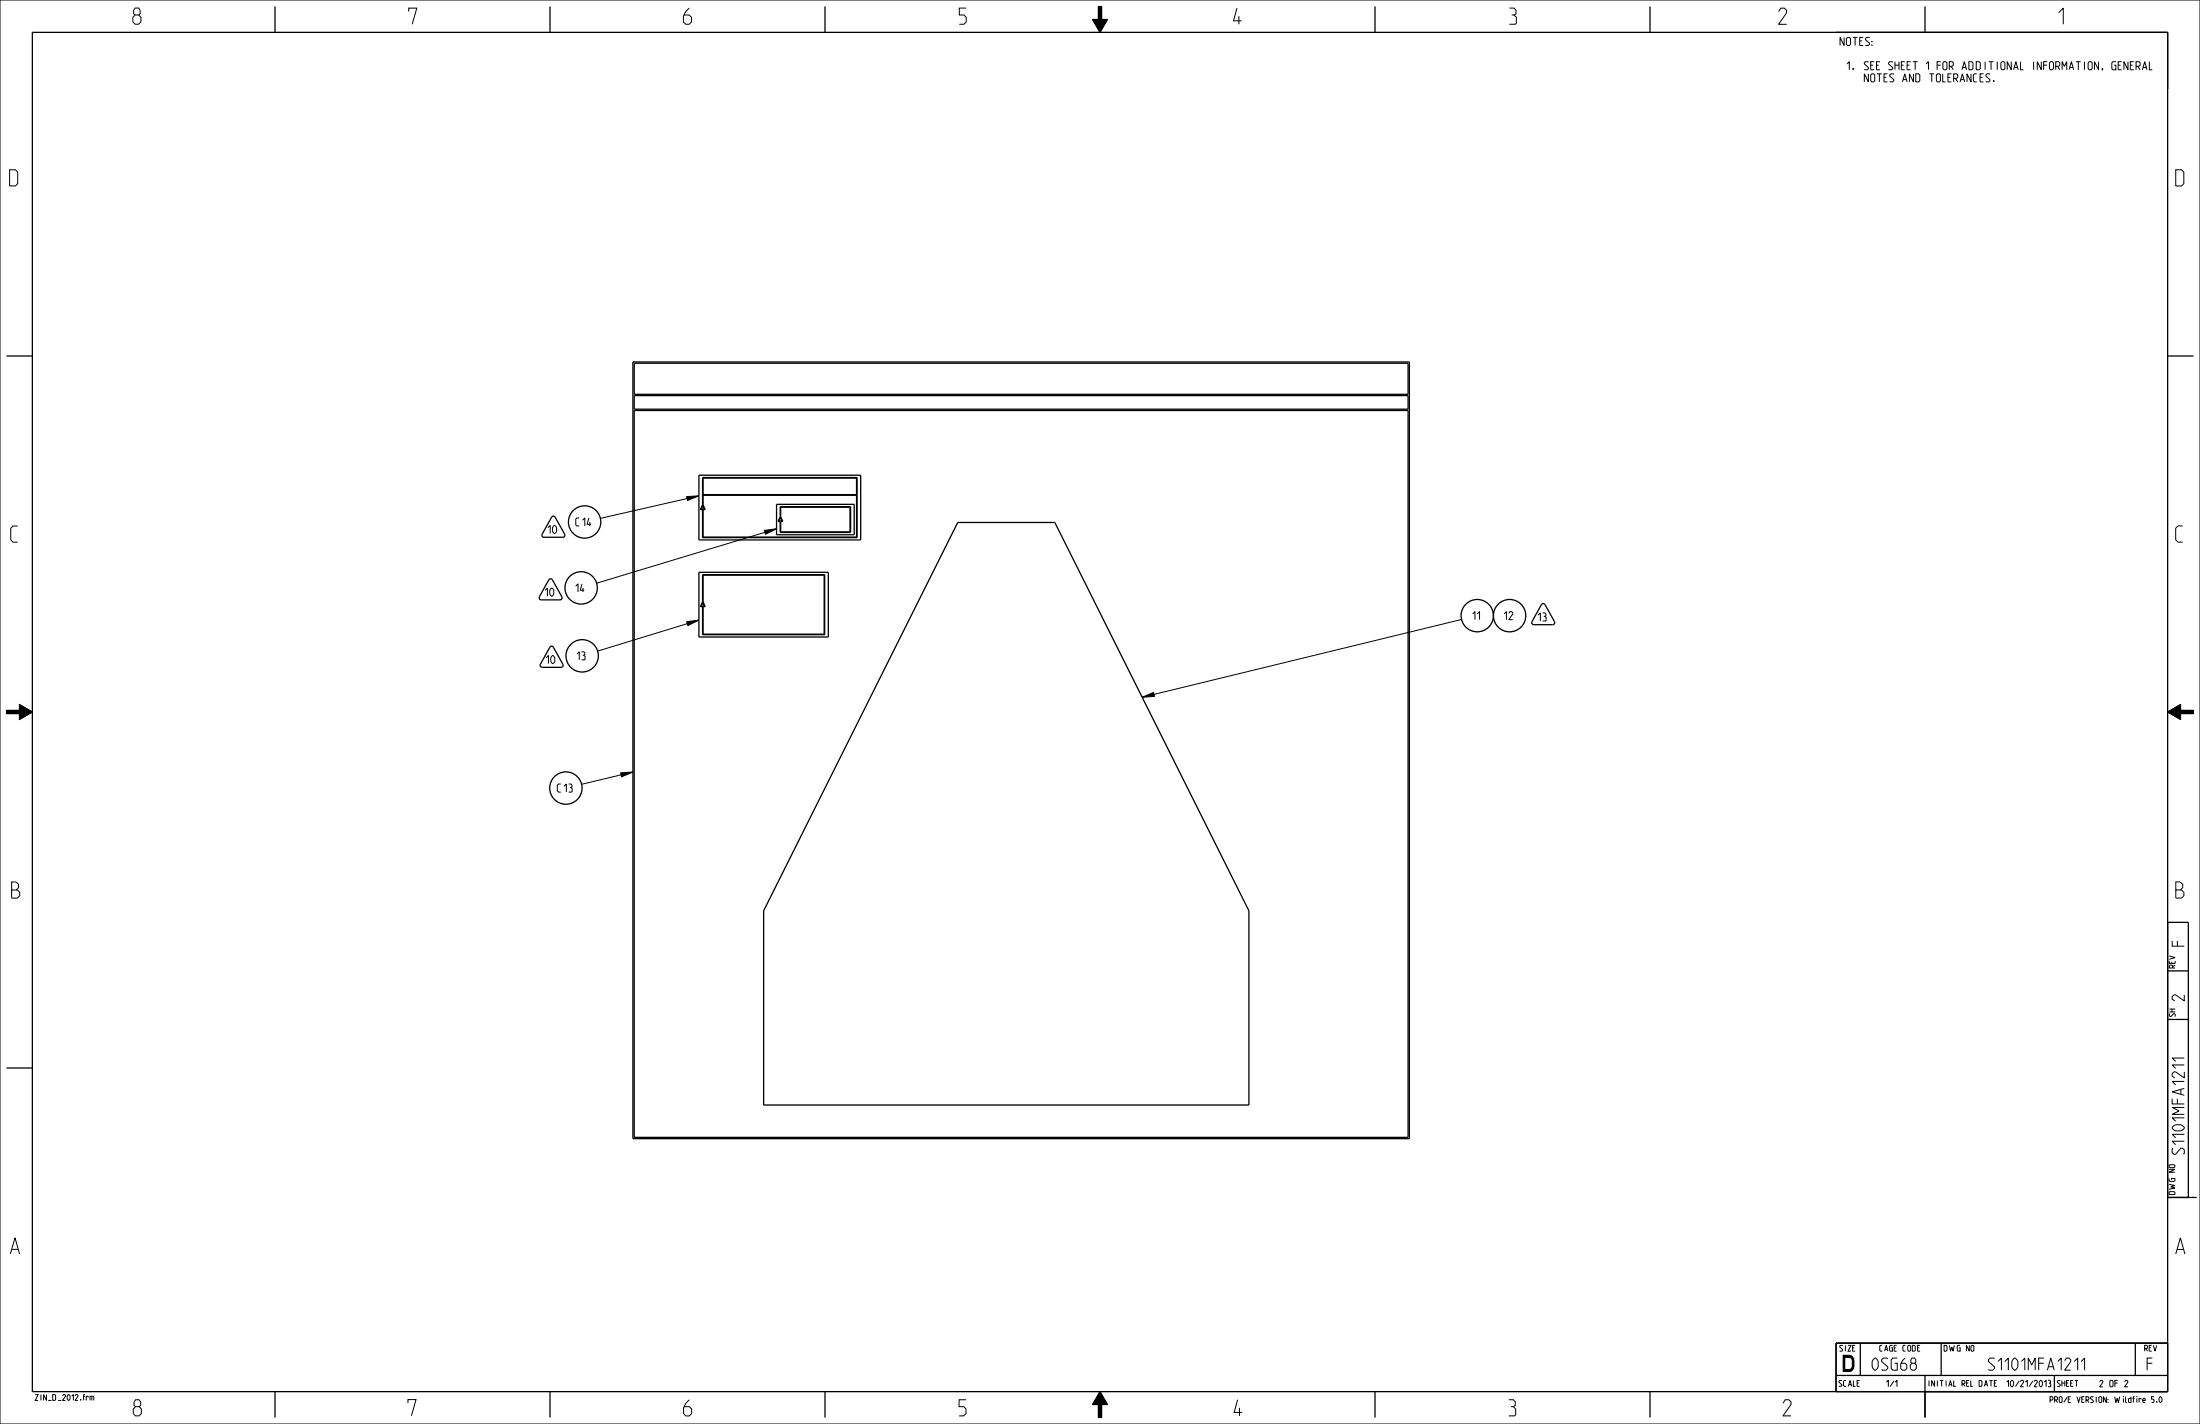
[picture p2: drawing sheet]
<svg xmlns="http://www.w3.org/2000/svg" width="864mm" height="559mm" viewBox="0 0 864 559" stroke-linecap="round" stroke-linejoin="round" font-family="sans-serif">
<g fill="none" stroke="#000" stroke-width=".39">
<path d="M0 0h863.6v558.8h-863.6zM431.2 2.5h1.2v5.1h2.3l-2.9 5.1-2.9-5.1h2.3zM269.5 194.9l4.9-.3-4.5 1.8zM274.4 194.6l-38.7 8.8M300 208.1l4.8-.6-4.3 2.1zM304.8 207.5l-70.6 21.4M269.6 244l4.8-.7-4.4 2.2zM274.4 243.3l-39.8 12.2M573.7 243.1l-125.3 30.5M2.5 278.8h5.1v-2.3l5.1 2.9-5.1 2.9v-2.3h-5.1zM448.4 273.6l4.4-1.9 .4 1.6zM850.9 279.4l5.1-2.9v2.3h5.1v1.2h-5.1v2.3z"/>
<path d="M243.6 303.3l4.8-.3-4.4 1.8zM248.4 303l-20.1 4.8M774 527.9l.8 .4v1.6l-.3 .3-.8-.3v-1.6zM431.8 546.1l2.9 5.1h-2.3v5.1h-1.2v-5.1h-2.3z"/>
</g>
<path d="M431.2 2.5h1.2v5.1h2.3l-2.9 5.1-2.9-5.1h2.3zM269.5 194.9l4.9-.3-4.5 1.8zM300 208.1l4.8-.6-4.3 2.1zM269.6 244l4.8-.7-4.4 2.2zM448.4 273.6l4.4-1.9 .4 1.6zM850.9 279.4l5.1-2.9v2.3h5.1v1.2h-5.1v2.3zM2.5 278.8h5.1v-2.3l5.1 2.9-5.1 2.9v-2.3h-5.1zM243.6 303.3l4.8-.3-4.4 1.8zM431.8 546.1l2.9 5.1h-2.3v5.1h-1.2v-5.1h-2.3z" fill="#000"/>
<g fill="none" stroke="#000" stroke-width=".51">
<path d="M12.7 12.7h838.2v533.4h-838.2zM107.9 2.5v10.2M215.9 2.5v10.2M323.8 2.5v10.2M539.8 2.5v10.2M647.7 2.5v10.2M755.6 2.5v10.2M2.5 139.7h10.2M850.9 139.7h10.2M248.4 142h304.8v304.8h-304.8zM249 142.5h303.7v12.2h-303.7zM249 155.2h303.7v5.4h-303.7z"/>
<path d="M249 161.1h303.7v285.2h-303.7zM274.4 186.5h63.5v25.4h-63.5zM275.9 198.4l.6 1.3h-1.2zM276 187.6v6.5h60.2v-6.5M276 197.9v-3.5h60.2v16.4M304.8 197.9h30.5v12h-30.5zM216.7 202.7l.8-.1 .4 .4 3.7 6.6-.2 1-7.9 .2-.7-.4v-.8zM306.4 203.1l.6 1.3h-1.3zM376 205h38.1l76.2 152.4v76.2h-190.5v-76.2zM215.6 227.3l.8-.1 .5 .3 3.6 6.7-.1 1-8 .2-.7-.4v-.8zM274.4 224.6h50.8v25.4h-50.8zM275.9 236.5l.6 1.3h-1.2z"/>
<path d="M605.3 237.1l.8-.2 .4 .4 3.7 6.6-.2 1.1-7.9 .1-.7-.4v-.8zM216 253.8l.8-.2 .4 .4 3.7 6.7-.1 1-8 .2-.7-.4v-.8zM850.9 361.9h8.1v108M850.9 381h8.1M2.5 419.1h10.2M850.9 400h8.1M850.9 469.9h11.4M720.7 539.8h130.2M730.2 527v12.8M755.6 539.8v16.5M762 527v12.8M806.4 539.8v6.3"/>
<path d="M838.2 527v12.8M850.9 527h-130.2v19.1M107.9 546.1v10.2M215.9 546.1v10.2M323.8 546.1v10.2M539.8 546.1v10.2M647.7 546.1v10.2"/>
<circle cx="229.5" cy="204.8" r="6.4"/>
<circle cx="228.1" cy="230.7" r="6.4"/>
<circle cx="228.5" cy="257.4" r="6.4"/>
<circle cx="579.9" cy="241.6" r="6.4"/>
<circle cx="592.6" cy="241.6" r="6.4"/>
<circle cx="222.1" cy="309.2" r="6.4"/>
</g>
<!-- layer: 003_AXES_OTHER -->
<path d="M276 197.9h-.2v-10.5h60.6v23.6h-60.6v-11.1h-.9l1-2 .9 2h-.8v10.9h60.2M276 187.6h60.2M306.3 198.8h27.6v10.1h-27.6v-4.3h-.9l1-2 .9 2h-.8v4.1h27.2v-9.7h-27.2v3.6h-.2zM275.8 225.5h47.9v23.6h-47.9v-11.1h-.9l1-2 .9 2h-.8v10.9h47.5v-23.2h-47.5v10.3h-.2z" fill="none" stroke="#000" stroke-width=".51"/>
<g font-size="8.3">
<text x="52.2" y="9.5">8</text>
<text x="160.5" y="9.5">7</text>
<text x="268.3" y="9.5">6</text>
<text x="376.4" y="9.5">5</text>
<text x="484.2" y="9.5">4</text>
<text x="592.3" y="9.5">3</text>
<text x="698.2" y="9.5">2</text>
<text x="807.5" y="9.5">1</text>
<text x="3.8" y="73">D</text>
<text x="854.1" y="73">D</text>
<text x="4.2" y="212.8">C</text>
<text x="854.1" y="212.7">C</text>
<text x="4.6" y="352.4">B</text>
<text x="854.1" y="352.4">B</text>
<text x="4.1" y="492.1">A</text>
<text x="854.1" y="492.1">A</text>
<text x="723.6" y="538.2">D</text>
<text x="52.3" y="555.6">8</text>
<text x="160.2" y="555.6">7</text>
<text x="268.3" y="555.6">6</text>
<text x="376.3" y="555.6">5</text>
<text x="484.5" y="555.6">4</text>
<text x="592" y="555.6">3</text>
<text x="699.9" y="555.6">2</text>
</g>
<g font-size="6.2">
<text x="857.4" y="371.6" transform="rotate(-90 857.4 371.6)">F</text>
<text x="857.4" y="392.8" transform="rotate(-90 857.4 392.8)">2</text>
<text x="857.4" y="458.4" transform="rotate(-90 857.4 458.4)">S1101MFA1211</text>
<text x="735" y="537.7">0SG68</text>
<text x="777.8" y="537.7">S1101MFA1211</text>
<text x="842.7" y="537.7">F</text>
</g>
<g font-size="4.1">
<text x="722.3" y="17.9">NOTES:</text>
<text x="723.7" y="27.4">1.</text>
<text x="731.8" y="27.4">SEE SHEET 1 FOR ADDITIONAL INFORMATION, GENERAL</text>
<text x="731.8" y="32.1">NOTES AND TOLERANCES.</text>
<text x="215.1" y="209.4">10</text>
<text x="226" y="206.4">C14</text>
<text x="214" y="233.9">10</text>
<text x="226" y="232.3">14</text>
<text x="578.1" y="243.2">11</text>
<text x="590.4" y="243.2">12</text>
<text x="603.7" y="243.7">13</text>
<text x="214.4" y="260.4">10</text>
<text x="226.5" y="259">13</text>
<text x="218.8" y="310.8">C13</text>
</g>
<g font-size="3.3">
<text x="740" y="544.2">1/1</text>
<text x="824.2" y="544.2">2 OF 2</text>
</g>
<g font-size="3">
<text x="853.8" y="379.9" transform="rotate(-90 853.8 379.9)">REV</text>
<text x="853.9" y="398.9" transform="rotate(-90 853.9 398.9)">SH</text>
<text x="853.8" y="468.8" transform="rotate(-90 853.8 468.8)">DWG NO</text>
<text x="722" y="530.2">SIZE</text>
<text x="738.1" y="530.2">CAGE CODE</text>
<text x="763.1" y="530.2">DWG NO</text>
<text x="841.9" y="530.2">REV</text>
<text x="721.9" y="544">SCALE</text>
<text x="756.8" y="544">INITIAL REL DATE 10/21/2013</text>
<text x="807.6" y="544">SHEET</text>
<text x="13.8" y="549.5">ZIN_D_2012.frm</text>
<text x="803.4" y="550.4">PRO/E VERSION:Wildfire 5.0</text>
</g>
</svg>
